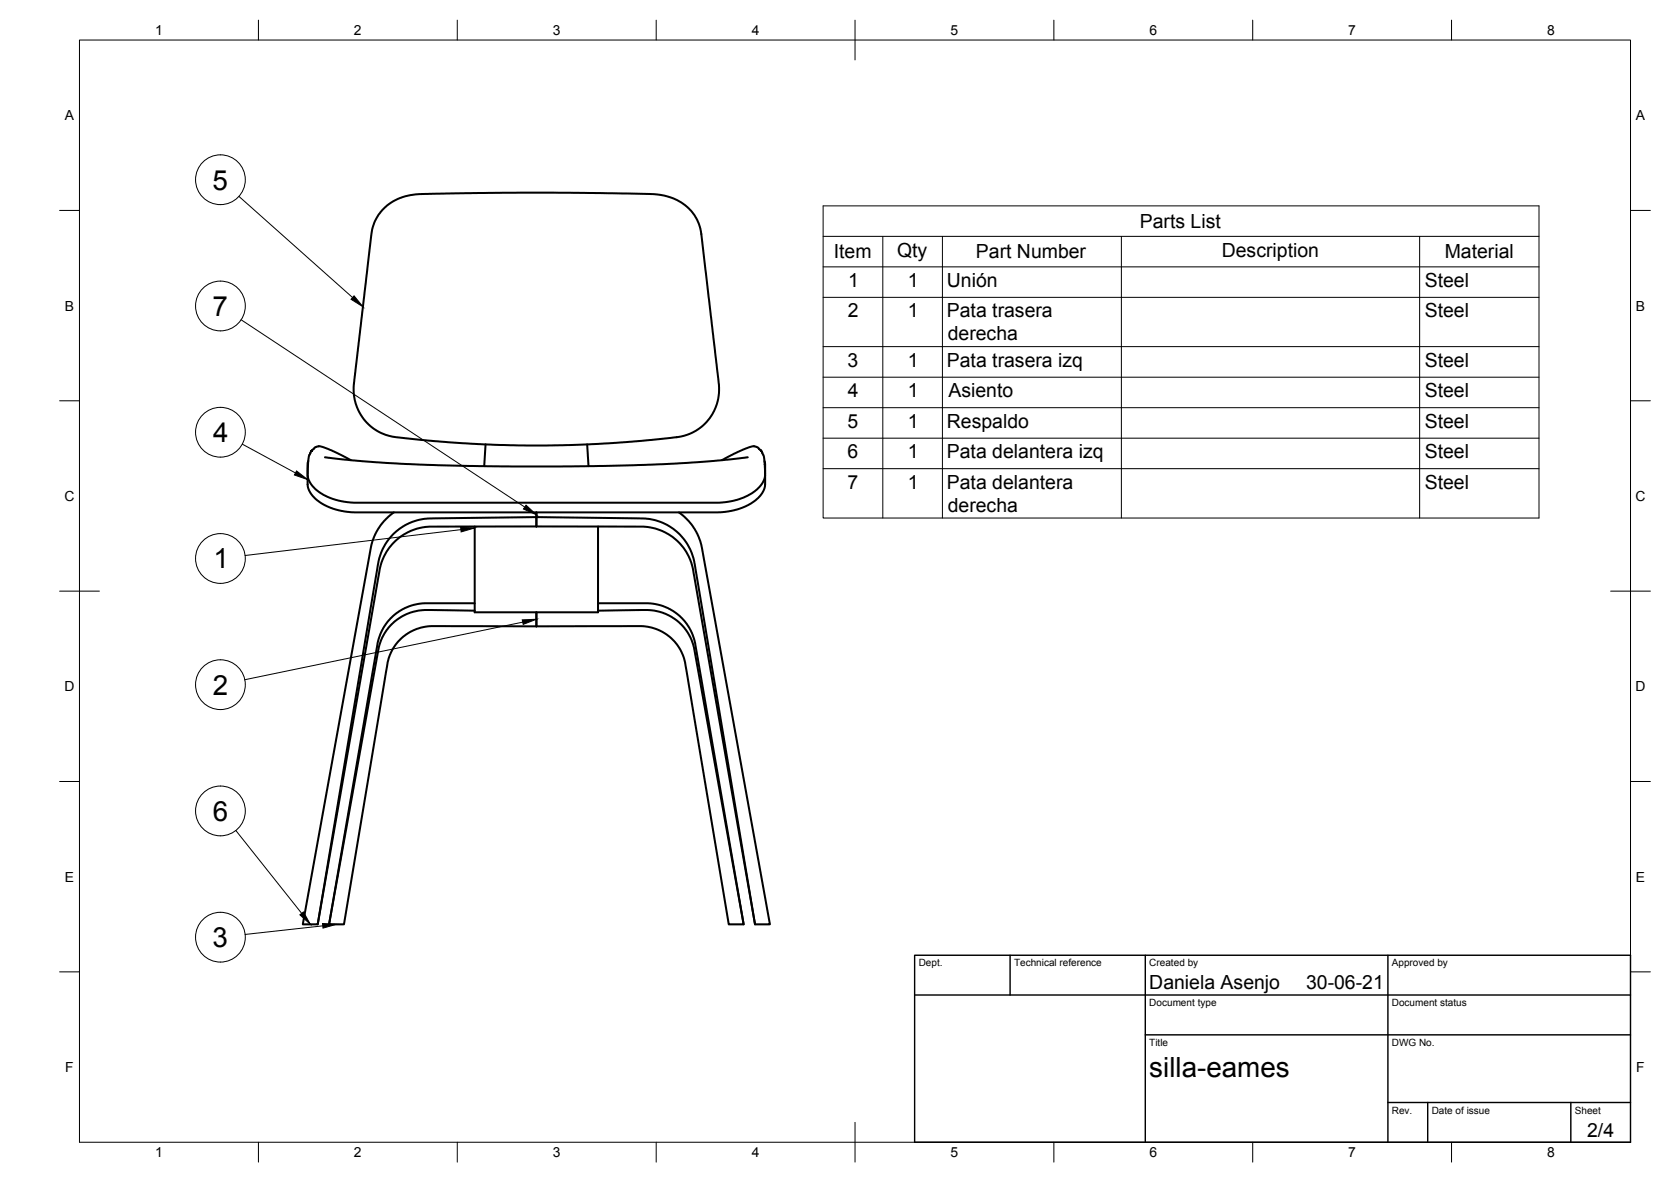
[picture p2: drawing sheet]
<svg xmlns="http://www.w3.org/2000/svg" width="420mm" height="297mm" viewBox="0 0 420 297" stroke-linecap="round" stroke-linejoin="round" font-family="sans-serif">
<!-- layer: Visible -->
<g fill="none" stroke="#000" stroke-width=".51">
<path d="M96.1 52.8a14.2 14.2 0 0 1 11.5-4.1l23-.3 27.2 .2a44.5 44.5 0 0 1 9 .5 11.3 11.3 0 0 1 9.5 9.7l4.3 36.3a12.2 12.2 0 0 1-8.5 14.4l-5.1 .7-12 1.1-17.5 .7-9-.1-9.6-.4-16.5-1.3a15.1 15.1 0 0 1-8.1-2.3l-2.1-1.7-1.9-2.6-.9-2.4-.5-2.8 .2-3.1 3.7-31.6a29.1 29.1 0 0 1 1.2-7.5l1.1-2.1zM77.3 119.3v2.4a7.3 7.3 0 0 0 4.8 5.5l2.9 1 4.2 .6h91.3l2.7-.3 2.6-.6 2.2-.9 1.7-1.1a5.8 5.8 0 0 0 2.7-4.2v-2.4M77.4 116.7h.1M77.5 115.9l-.2 .7v2.4M81.7 114.9l9.5 1 11.1 .7 26.3 .6 20.4-.1 15-.3 15.3-.9 8.7-1M88.2 115.6l-5.8-2.8-1.8-.6h-.9l-.6 .3-.8 .8-.6 1.3-.3 4a6 6 0 0 0 3.6 5.5l1.4 .8 2.1 .7 2 .5 2.4 .2h91.9l3.9-.5 2.7-1a7.3 7.3 0 0 0 5-5.6l-.4-4.6-.6-1.3-.8-.8-.6-.3-.7-.1-1.9 .6-5.9 2.9M122.1 111.7l-.3 5.4M147.6 111.7l.4 5.4M192.2 115.9l.2 .7v2.4M192.3 116.7h.1M99 128.8l-1.9 1.6-1.5 1.7-1.2 2-1 2.9-17.3 95.3h3.8l15.6-89.3 .7-2.3 1-2.1 1.6-2.1 2-1.7 2.6-1.4 2.8-.8 1.8-.3h26.9M119.4 132.3v21.6h31v-21.6"/>
<path d="M134.9 132.3v-3.5v1.1l25.8 .4a13.7 13.7 0 0 1 14.1 12l15 90M134.9 132.3v-2.4l-25.8 .4a13.7 13.7 0 0 0-14.1 12l-15.1 90M170.7 128.8l1.9 1.6 1.5 1.7 1.2 2 1.1 2.9 17.2 95.3h-3.8l-15.6-89.3-.6-2.3-1.1-2.1-1.6-2.1-2-1.7-2.5-1.4-2.8-.8-1.9-.3h-26.8M119.4 151.6h-12.7l-3.1 .5-2.4 1-2.4 1.7-1.7 2-1.3 2.2-.9 2.8-12.2 70.5h3.8l11-65.8 .5-1.8 1.4-2.6 1.5-1.7 1.7-1.3 2.1-1 2.7-.7h27.5M119.4 153.5l-12.6-.2-2.9 .4-2.6 1.1-1.9 1.2-1.8 1.8-1.5 2.5-.9 2.5-12.5 69.5M134.9 153.9v3.5M150.4 151.6h12.6l3.2 .5 2.3 1 2.4 1.7 1.8 2 1.2 2.2 .9 2.8 12.2 70.5h-3.8l-10.9-65.8-.6-1.8-1.4-2.6-1.5-1.7-1.7-1.3-2.1-1-2.7-.7h-27.4M150.4 153.5l12.5-.2 2.9 .4 2.6 1.1 1.9 1.2 1.8 1.8 1.6 2.5 .9 3.1 12.4 68.9"/>
</g>
<!-- layer: Border -->
<g fill="none" stroke="#000" stroke-width=".25">
<path d="M20 10.1h390v276.9h-390zM65 5.1v5M115 5.1v5M165 5.1v5M215 5.1v10M265 5.1v5M315 5.1v5M365 5.1v5M15 52.9h5M410 52.9h5M15 100.7h5M410 100.7h5"/>
<path d="M15 148.6h10M405 148.6h10M15 196.4h5M410 196.4h5M15 244.2h5M410 244.2h5M65 287v5M115 287v5M165 287v5M215 282.1v9.9M265 287v5M315 287v5"/>
<path d="M365 287v5"/>
</g>
<!-- layer: TitleBlock -->
<path d="M230 240.1h180v46.9h-180zM230 250h180M254 240.1v9.9M288 240.1v46.9M349 240.1v46.9M288 260.1h122M349 277.1h61M359 277.1v9.9M395 277.1v9.9" fill="none" stroke="#000" stroke-width=".36"/>
<!-- layer: BOM -->
<g fill="none" stroke="#000" stroke-width=".25">
<path d="M60.1 49.3l28.5 25.5M207 51.7h180v78.5h-180zM207 59.4h180M222 59.4v70.8M237 59.4v70.8M282 59.4v70.8M357 59.4v70.8M207 67.1h180M207 74.7h180M60.6 80.4l71.4 47M207 87.1h180M207 94.8h180"/>
<path d="M60.9 111.6l13.4 7.3M207 102.5h180M207 110.1h180M207 117.8h180M115.9 133.1l-54.3 6.5M131.4 156.3l-69.9 14.5M59.3 208.7l16.6 20.8M81.2 232.7l-19.6 2.1"/>
<circle cx="55.4" cy="45.2" r="6.3"/>
<circle cx="55.4" cy="76.9" r="6.3"/>
<circle cx="55.4" cy="108.6" r="6.3"/>
<circle cx="55.4" cy="140.4" r="6.3"/>
<circle cx="55.4" cy="172.1" r="6.3"/>
<circle cx="55.4" cy="203.8" r="6.3"/>
<circle cx="55.4" cy="235.5" r="6.3"/>
</g>
<path d="M89 74.3l2.3 2.8-3-1.9zM74.6 118.3l2.8 2.2-3.4-1.1zM115.8 132.5l3.6 .2-3.4 1zM132.3 126.9l2.6 2.5-3.3-1.5zM131.3 155.8l3.6-.2-3.3 1.3zM75.4 229.9l.9-.7 1.7 3.1zM81.1 232.1l3.5 .2-3.4 .9z" fill="#000" stroke="#000" stroke-width=".25"/>
<g font-size="7">
<text x="53.5" y="47.6">5</text>
<text x="53.4" y="79.4">7</text>
<text x="53.6" y="111.1">4</text>
<text x="53.7" y="142.9">1</text>
<text x="53.6" y="174.6">2</text>
<text x="53.5" y="206.3">6</text>
<text x="53.5" y="238">3</text>
<text x="289" y="270.6">silla-eames</text>
</g>
<g font-size="4.9">
<text x="286.6" y="57.3">Parts List</text>
<text x="209.6" y="64.9">Item</text>
<text x="225.6" y="64.5">Qty</text>
<text x="245.4" y="64.9">Part Number</text>
<text x="307.2" y="64.5">Description</text>
<text x="363.3" y="64.9">Material</text>
<text x="213.3" y="72.1">1</text>
<text x="228.3" y="72.1">1</text>
<text x="238.1" y="72.1">Unión</text>
<text x="358.2" y="72.1">Steel</text>
<text x="213.2" y="79.7">2</text>
<text x="228.3" y="79.7">1</text>
<text x="238.1" y="79.7">Pata trasera</text>
<text x="358.2" y="79.8">Steel</text>
<text x="238.3" y="85.6">derecha</text>
<text x="213.1" y="92.1">3</text>
<text x="228.3" y="92.1">1</text>
<text x="238.1" y="92.1">Pata trasera izq</text>
<text x="358.2" y="92.2">Steel</text>
<text x="213.2" y="99.8">4</text>
<text x="228.3" y="99.8">1</text>
<text x="238.5" y="99.8">Asiento</text>
<text x="358.2" y="99.9">Steel</text>
<text x="213.1" y="107.4">5</text>
<text x="228.3" y="107.5">1</text>
<text x="238.1" y="107.4">Respaldo</text>
<text x="358.2" y="107.5">Steel</text>
<text x="213.1" y="115.1">6</text>
<text x="228.3" y="115.1">1</text>
<text x="238.1" y="115.1">Pata delantera izq</text>
<text x="358.2" y="115.2">Steel</text>
<text x="213.1" y="122.8">7</text>
<text x="228.3" y="122.8">1</text>
<text x="238.1" y="122.8">Pata delantera</text>
<text x="358.2" y="122.8">Steel</text>
<text x="238.3" y="128.6">derecha</text>
<text x="289" y="248.5">Daniela Asenjo</text>
<text x="328.4" y="248.5">30-06-21</text>
<text x="399.1" y="285.7">2/4</text>
</g>
<g font-size="3.5">
<text x="39" y="8.8">1</text>
<text x="89" y="8.8">2</text>
<text x="139" y="8.8">3</text>
<text x="189" y="8.8">4</text>
<text x="239" y="8.8">5</text>
<text x="289" y="8.8">6</text>
<text x="339" y="8.8">7</text>
<text x="389" y="8.8">8</text>
<text x="16.3" y="30.2">A</text>
<text x="411.3" y="30.2">A</text>
<text x="16.3" y="78">B</text>
<text x="411.3" y="78">B</text>
<text x="16.2" y="125.9">C</text>
<text x="411.2" y="125.9">C</text>
<text x="16.2" y="173.7">D</text>
<text x="411.2" y="173.7">D</text>
<text x="16.3" y="221.6">E</text>
<text x="411.3" y="221.6">E</text>
<text x="16.4" y="269.4">F</text>
<text x="411.4" y="269.4">F</text>
<text x="39" y="290.8">1</text>
<text x="89" y="290.8">2</text>
<text x="139" y="290.8">3</text>
<text x="189" y="290.8">4</text>
<text x="239" y="290.8">5</text>
<text x="289" y="290.8">6</text>
<text x="339" y="290.8">7</text>
<text x="389" y="290.8">8</text>
</g>
<g font-size="2.5">
<text x="231" y="242.9">Dept.</text>
<text x="255" y="242.9">Technical reference</text>
<text x="289" y="242.9">Created by</text>
<text x="350" y="242.9">Approved by</text>
<text x="289" y="252.8">Document type</text>
<text x="350" y="252.8">Document status</text>
<text x="289" y="262.9">Title</text>
<text x="350" y="262.9">DWG No.</text>
<text x="350" y="279.9">Rev.</text>
<text x="360" y="279.9">Date of issue</text>
<text x="396" y="279.9">Sheet</text>
</g>
</svg>
